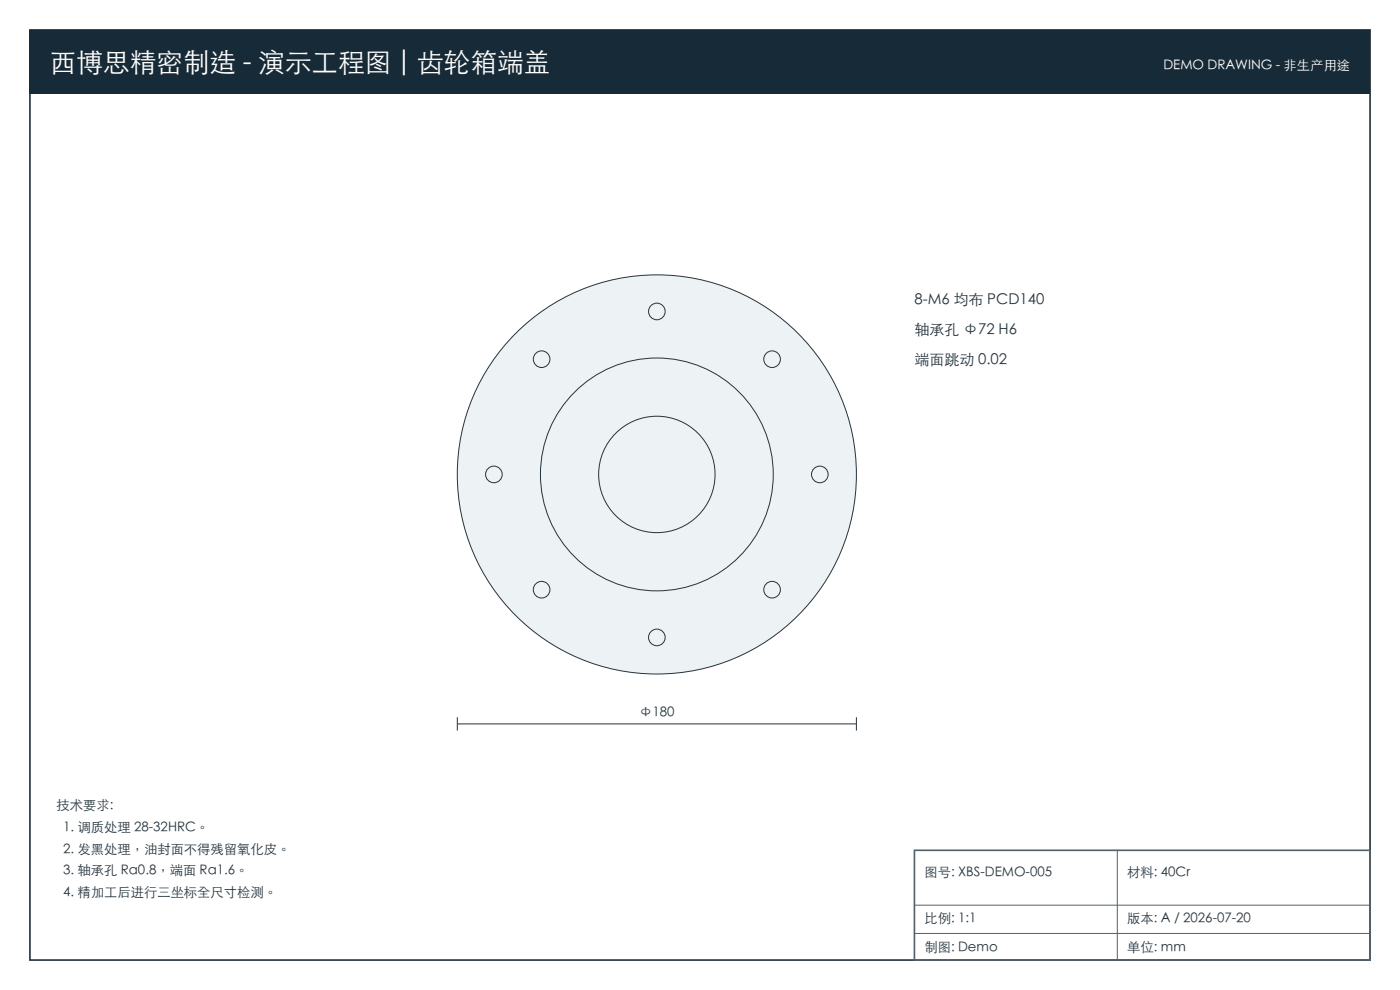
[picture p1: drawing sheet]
<svg xmlns="http://www.w3.org/2000/svg" width="297mm" height="210mm" viewBox="0 0 297 210" stroke-linecap="round" stroke-linejoin="round" font-family="sans-serif">
<path d="M6.3 6.3h284.4v197.3h-284.4z" fill-rule="evenodd" fill="#fff" stroke="#27343b" stroke-width=".35"/>
<path d="M6.3 6.3h284.4v13.5h-284.4z" fill-rule="evenodd" fill="#172a38"/>
<path d="M194 180.4h96.7v23.2h-96.7z" fill="none" stroke="#53616a" stroke-width=".35"/>
<path d="M194 192h96.7M194 198h96.7M237 180.4v23.2" fill="none" stroke="#53616a" stroke-width=".21"/>
<circle cx="139.3" cy="100.6" r="42.3" fill="#edf2f4" stroke="#26343b" stroke-width=".21"/>
<g fill="none" stroke="#26343b" stroke-width=".21">
<path d="M97 153.6h84.7M97 152.1v2.9M181.7 152.1v2.9"/>
<circle cx="114.9" cy="76.2" r="1.76"/>
<circle cx="139.3" cy="66.1" r="1.76"/>
<circle cx="163.8" cy="76.2" r="1.76"/>
<circle cx="104.8" cy="100.6" r="1.76"/>
<circle cx="139.3" cy="100.6" r="24.7"/>
<circle cx="139.3" cy="100.6" r="12.3"/>
<circle cx="173.9" cy="100.6" r="1.76"/>
<circle cx="114.9" cy="125.1" r="1.76"/>
<circle cx="139.3" cy="135.2" r="1.76"/>
<circle cx="163.8" cy="125.1" r="1.76"/>
</g>
<text font-size="5.6" fill="#fff" x="10.6" y="15.2">西博思精密制造 - 演示工程图 | 齿轮箱端盖</text>
<g font-size="3.2" fill="#27343b">
<text x="194" y="64.7">8-M6 均布 PCD140</text>
<text x="194" y="71">轴承孔 Φ72 H6</text>
<text x="194" y="77.4">端面跳动 0.02</text>
</g>
<text font-size="2.8" fill="#fff" x="246.8" y="14.8">DEMO DRAWING - 非生产用途</text>
<g font-size="2.8" fill="#27343b">
<text x="135.6" y="152.1">Φ180</text>
<text x="12" y="171.9">技术要求:</text>
<text x="13.4" y="176.5">1. 调质处理 28-32HRC。</text>
<text x="13.4" y="181.1">2. 发黑处理，油封面不得残留氧化皮。</text>
<text x="13.4" y="185.7">3. 轴承孔 Ra0.8，端面 Ra1.6。</text>
<text x="13.4" y="190.2">4. 精加工后进行三坐标全尺寸检测。</text>
<text x="196.1" y="186">图号: XBS-DEMO-005</text>
<text x="239.1" y="186">材料: 40Cr</text>
<text x="196.1" y="195.9">比例: 1:1</text>
<text x="239.1" y="195.9">版本: A / 2026-07-20</text>
<text x="196.1" y="201.9">制图: Demo</text>
<text x="239.1" y="201.9">单位: mm</text>
</g>
</svg>
